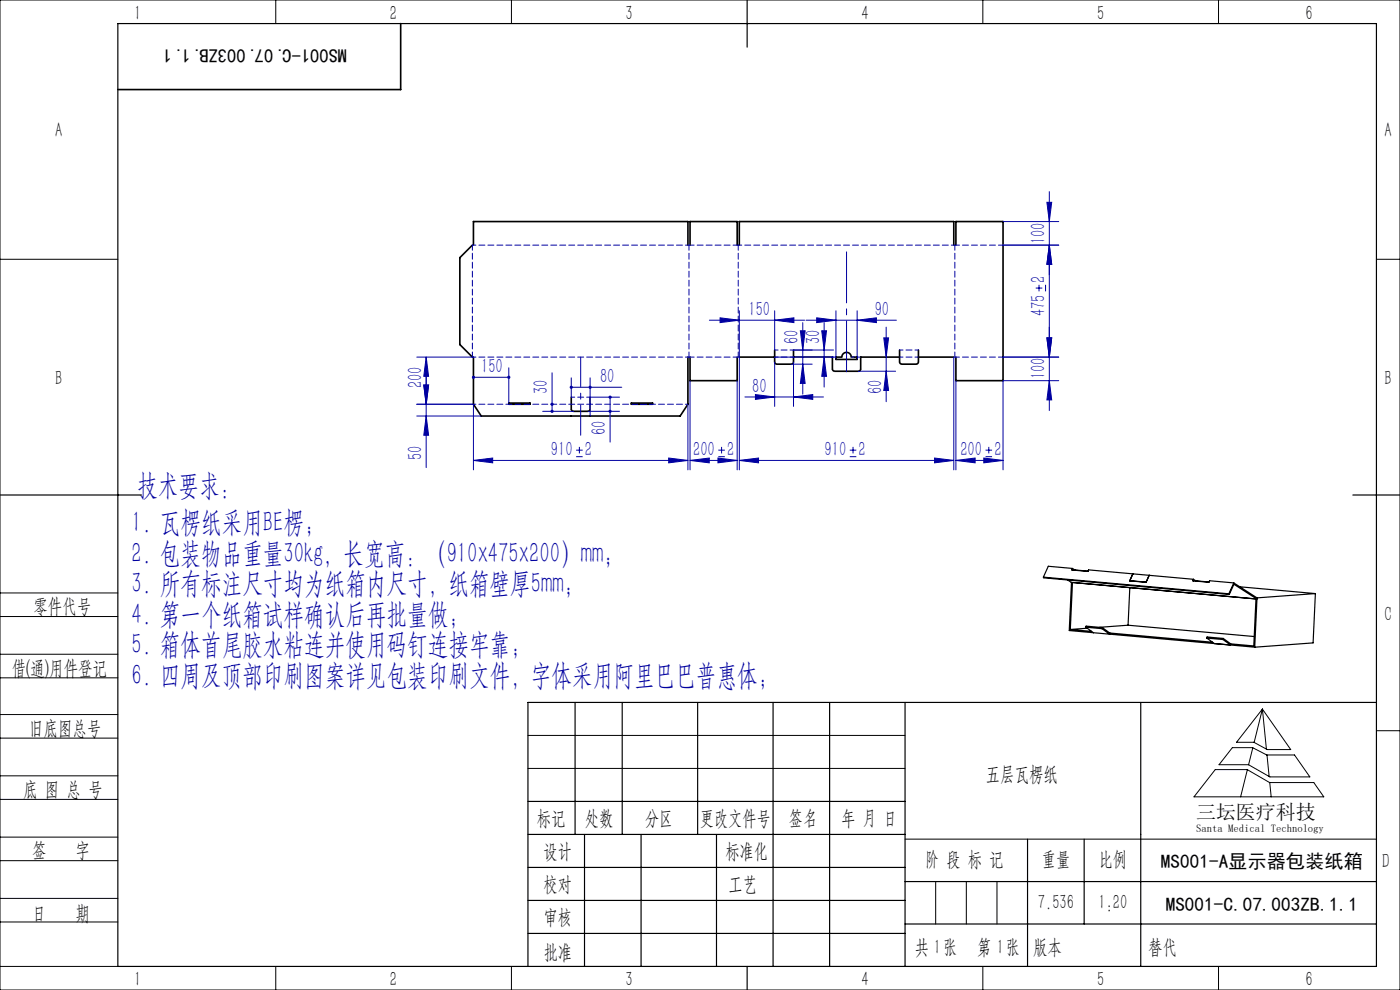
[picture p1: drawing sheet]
<svg xmlns="http://www.w3.org/2000/svg" width="297mm" height="210mm" viewBox="0 0 297 210" stroke-linecap="round" stroke-linejoin="round" font-family="sans-serif">
<g fill="none" stroke="#0000a0" stroke-width=".21">
<path d="M212.8 52h11.8M212.8 47h11.8M222.1 42.9h1l-.5 4.1zM222.6 40.6v46.5M222.6 52l.5 4.1h-1zM88.4 75.7h12M90.4 75.7l.5 4.1h-1zM90.4 75.7v23.5M107.9 78v7.5M117.1 79.1v8.1M150.5 67.9h20.2M152.8 67.4l4 .5-4 .5z"/>
<path d="M156.8 65.9v33.8M164.3 75.7h12.5M164.3 67.9l4.1-.5v1zM164.3 65.9v8.3M164.3 76.7v9.5M167.8 77.2h4.5M168.3 74.2h8.5M168.3 76.7v9.5M169.8 70.2h1l-.5 4zM170.3 77.2l.5 4.1h-1zM170.3 68.4v15.2M171 67.9h19.2"/>
<path d="M173.3 67.4l4 .5-4 .5zM174.3 70.2h1l-.5 4zM174.8 68.4v13.7M174.8 75.7l.5 4.1h-1zM177.3 65.9v10.3M181.8 67.9l4.1-.5v1zM181.8 65.9v10.3M182.1 78.7h7.9M187.5 71.7h1l-.5 4zM188 69.4v15.8M188 78.7l.5 4.1h-1zM202.3 75.7v24"/>
<path d="M212.8 75.7h11.8M219.7 61.1h1.4M220.4 60.4v1.4M221.8 60.4v1.4M222.1 71.7h1l-.5 4zM88.4 85.7h12v14M88.4 88.2h13.7M89.9 81.7h1l-.5 4zM90.4 88.2l.5 4.1h-1zM100.4 80h7.5M100.4 97.7l4.1-.5v1zM100.4 97.7h45.5"/>
<path d="M115.1 87.2h6.6M121.2 80.1v4.1M121.2 82.1h10.7M122.2 96.9h1.4M122.2 95.5h1.4M122.9 94.8v1.4M124.7 87.2h6.7M125.2 80.1v8.1M125.2 84.2h6.2M129.4 84.2v9.6M141.9 97.2l4 .5-4 .5zM145.9 85.7v14"/>
<path d="M146.4 97.7l4.1-.5v1zM146.4 97.7h10M146.4 80.7v19M152.3 97.2l4.1 .5-4.1 .5zM152.4 96.9h1.4M152.4 95.5h1.4M153.1 94.8v1.4M156.4 80.7v19M156.8 97.7l4.1-.5v1zM156.8 97.7h45.5M158 84.2h16.7M160.3 83.7l4 .5-4 .5z"/>
<path d="M168.3 84.2l4.1-.5v1zM180.3 96.9h1.4M180.3 95.5h1.4M181 94.8v1.4M198.3 97.2l4 .5-4 .5zM202.8 97.7l4.1-.5v1zM202.8 97.7h10M202.8 80.7v19M208.7 97.2l4.1 .5-4.1 .5zM209.1 96.9h1.4M209.1 95.5h1.4M209.8 94.8v1.4"/>
<path d="M222.6 80.7l.5 4.1h-1zM224.6 80.7h-11.8v19"/>
</g>
<g fill="none" stroke="#000" stroke-width=".35">
<path d="M85 5v14h-60M100.2 52l-2.6 2.7v18.4l2.6 2.6M100.4 52v-5h45.5v5M146.4 52v-5h10v5M156.8 52v-5h45.5v5M202.8 52v-5h10v33.7h-10v-5M100.4 75.7v10l1.7 2.5h42.2l1.6-2.5v-10M146.4 75.7v5h10v-5M156.8 75.7h7.5M164.3 74.2v2.6l.2 .3 .3 .1h3l.4-.1 .1-.4v-2.5M168.3 75.7h8.3v2.6l.1 .3 .4 .1h5.3l.2-.5v-2.5h8.2M177.3 75.7h1.3a1 1 0 0 1 1-1 1 1 0 0 1 1 1h1.2v.5h-4.5z"/>
<path d="M190.8 74.2v2.6l.3 .4h.2h3l.4-.1 .1-.4v-2.5M194.8 75.7h7.5M107.9 85.5h4.5v.2h-4.5zM121.2 84.2v2.5l.1 .4 .4 .1h3l.3-.1 .2-.3v-2.6M133.9 85.5h4.5v.2h-4.5z"/>
</g>
<g fill="none" stroke="#000" stroke-width=".21">
<path d="M0 0h297v210h-297zM58.5 0v5M108.5 0v5M208.5 0v5M258.5 0v5M0 55h25M292 55h5M0 138.8h25M0 125.8h25M0 130.8h25M0 143.8h25M0 156.6h25"/>
<path d="M0 151.6h25M112 156h80M261.4 158.6h4.3l3 1.5h5.9l3.3 4.7h-8.5l-4.5-2.6h-6.3zM265.8 158.6l-.9 3.6M267.8 150.4l6 8.6h-5l-2.8-1.5h-3.7zM267.8 150.4l-1.7 7.1M267.8 150.4l.9 8.5M292 155h5M0 169.6h25M0 164.6h25M0 177.6h25M112 163h80"/>
<path d="M192 178h100M257.8 163.2h6.8l4.7 2.8h9.4l2.1 3h-27.5zM264.6 163.3l-1.4 5.7M268.8 160.1l.4 4.6M269.4 166l.3 3M0 182.6h25M0 190.6h25M0 195.6h25M198.5 187v9M205 187v9M211.5 187v9M0 205h25"/>
<path d="M58.5 205v5M108.5 205v5M208.5 205v5M258.5 205v5"/>
</g>
<g fill="none" stroke="#000" stroke-width=".25">
<path d="M25 5h267v200h-267zM158.5 0v10M0 105h30M287 105h10M122 149v28M132 149v28M148 149v28M164 149v56M176 149v56M192 149v56M242 149v56M292 149h-180v56"/>
<path d="M112 170h80M112 177h80M124 177v28M136 177v28M152 177v28M218 178v27M230 178v18M112 184h80M112 191h80M112 198h80M192 187h100M192 196h100"/>
<path d="M158.5 205v5"/>
</g>
<path d="M100.2 52h46M156.6 52h46M100.2 75.7h46M164.3 74.2h4M164.3 75.7h4M190.8 75.7h4M194.8 74.2h-4M125.2 84.2h-4" fill="none" stroke="#0000a0" stroke-width=".21" stroke-dasharray="1.3 .6" stroke-dashoffset=".5"/>
<path d="M100.4 85.7h45.5" fill="none" stroke="#0000a0" stroke-width=".21" stroke-dasharray="1.3 .6" stroke-dashoffset=".7"/>
<path d="M146.2 52v23.7M146.2 52h10.4M156.6 52v23.7M202.6 52v23.7M100.2 75.7v-23.7M146.2 75.7h10.4" fill="none" stroke="#0000a0" stroke-width=".21" stroke-dasharray="1.3 .6" stroke-dashoffset=".2"/>
<path d="M202.6 52h10.2M202.6 75.7h10.2" fill="none" stroke="#0000a0" stroke-width=".21" stroke-dasharray="1.3 .6" stroke-dashoffset=".3"/>
<path d="M176.6 75.7h.7" fill="none" stroke="#0000a0" stroke-width=".21" stroke-dasharray="1.3 .6" stroke-dashoffset=".4"/>
<path d="M180.6 75.7h2" fill="none" stroke="#0000a0" stroke-width=".21" stroke-dasharray="1.3 .6" stroke-dashoffset=".6"/>
<path d="M179.6 53.4v25.5" fill="none" stroke="#0000a0" stroke-width=".21" stroke-dasharray="30.5 1.3 1.3 1.3" stroke-dashoffset="19.7"/>
<path d="M123.2 75.7v16.6" fill="none" stroke="#0000a0" stroke-width=".21" stroke-dasharray="30.5 1.3 1.3 1.3" stroke-dashoffset="24.1"/>
<g fill="#0000a0">
<path d="M107.7 79.8a.34 .34 0 0 0 .1 .5 .34 .34 0 0 0 .5-.3h-.4h.4l-.2-.3zM100.2 79.8l-.1 .2h.3h-.3a.34 .34 0 0 0 .4 .4 .34 .34 0 0 0 .2-.5 .34 .34 0 0 0-.5-.1z"/>
<path d="M100.4 97.7l4.1-.5v1zM141.9 97.2l4 .5-4 .5zM146.4 97.7l4.1-.5v1zM152.3 97.2l4.1 .5-4.1 .5zM156.8 97.7l4.1-.5v1zM198.3 97.2l4 .5-4 .5z"/>
<path d="M202.8 97.7l4.1-.5v1zM208.7 97.2l4.1 .5-4.1 .5z"/>
<path d="M125 81.9a.34 .34 0 0 0 0 .6 .34 .34 0 0 0 .5-.4h-.3h.3l-.1-.2zM120.9 81.9l-.1 .2h.4h-.4a.34 .34 0 0 0 .5 .4 .34 .34 0 0 0 .2-.5 .34 .34 0 0 0-.6-.1z"/>
<path d="M90.4 75.7l.5 4.1h-1zM89.9 81.7h1l-.5 4z"/>
<path d="M169.8 70.2h1l-.5 4zM170.3 77.2l.5 4.1h-1z"/>
<path d="M188 78.7l.5 4.1h-1zM187.5 71.7h1l-.5 4zM222.6 52l.5 4.1h-1zM222.1 42.9h1l-.5 4.1zM116.9 87l-.1 .4 .3 .2v-.4v.4a.34 .34 0 0 0 .3-.5 .34 .34 0 0 0-.5-.1zM116.9 85.5a.34 .34 0 0 0 0 .5 .34 .34 0 0 0 .5-.2 .34 .34 0 0 0-.3-.4v.3v-.3z"/>
<path d="M222.6 52l.5 4.1h-1zM222.1 71.7h1l-.5 4z"/>
<path d="M174.3 70.2h1l-.5 4zM174.8 75.7l.5 4.1h-1zM129.2 84a.34 .34 0 0 0 .1 .5 .34 .34 0 0 0 .5-.2 .34 .34 0 0 0-.4-.4v.3v-.3zM129.2 87l-.1 .4 .3 .2v-.4v.4a.34 .34 0 0 0 .3-.5 .34 .34 0 0 0-.5-.1zM89.9 81.7h1l-.5 4zM90.4 88.2l.5 4.1h-1z"/>
<path d="M222.1 71.7h1l-.5 4zM222.6 80.7l.5 4.1h-1z"/>
<path d="M160.3 83.7l4 .5-4 .5zM168.3 84.2l4.1-.5v1zM152.8 67.4l4 .5-4 .5zM164.3 67.9l4.1-.5v1z"/>
<path d="M173.3 67.4l4 .5-4 .5zM181.8 67.9l4.1-.5v1z"/>
</g>
<g fill="none" stroke="#000" stroke-width=".25">
<path d="M221.3 122.4l39.4 3.6M221.3 122.4l.1 .2 39.4 3.5M226.5 123l.8 .5 39.3 3.6M227.1 133.5l4.5 .4M227.3 123.5l-.5 10.3 8.6 .7M227.5 120.6l-5.1-.5-1.1 2.3M227.5 120.6l-.1 .3 3.4 .3 .1-.3 22.3 2M227.5 120.6l.5 .3M227.5 123.6l-.4 9.9M227.5 120.9h.1M228 120.9v.1M228 120.9l2.8 .2"/>
<path d="M230.4 133l3.4 .4M230.4 133v-.2l3.4 .3M230.4 133l1.6 1.2M230.6 133.3l-3.5 .2M233.8 133.4l1.6 1.1M233.8 133.1l1.6 1.2M233.8 133.1v.3M235.4 134.5l30.8 2.8M235.4 134.3v.2M235.4 134.3l21.8 1.9M239.3 132.6l-6.1 .5M239.3 132.6l26.8 2.4"/>
<path d="M239.7 124.7l-.4 7.9M239.7 123.2l3.4 .3M239.7 123.2h.1M240.3 121.7l-.7 1.5 3.5 .3M240.4 121.7l-.7 1.5M243.1 123.5l.7-1.5-.7 1.5M243.1 123.5h.1M253.2 122.9l-.2 .3 3.5 .3 .1-.3 5.1 .4M253.2 122.9l.5 .3M253.2 123.2h.1M253.7 123.2l2.8 .3M253.7 123.2v.1"/>
<path d="M256 135.4l.1-.3 3.4 .3M256 135.4l3.4 .3M256 135.4l1.6 1.1M259.4 135.7l1.6 1.1M259.5 135.4l-.1 .3M259.5 135.4l1.6 1.2M260.7 126l.1 .1M260.8 126.1l1-2.2 4.8 3.2M261.7 123.6l5 3.2M261.7 123.6l-1 2.4M263 124.5l16 1.4M266.4 127.1l-.4 9.9-4.9-.4"/>
<path d="M266.7 126.8l-.5 10.5M266.7 126.8l-.1 .3M279 125.9l-.4 10.5-12.4 .9M279 125.9l-12.3 .9"/>
</g>
<g font-size="6.3" fill="#0000a0">
<text x="29.1" y="105.1">技术要求：</text>
<text x="27.9" y="112.8">1. 瓦楞纸采用BE楞；</text>
<text x="27.9" y="119.3">2. 包装物品重量30kg，长宽高：（910x475x200）mm；</text>
<text x="27.9" y="125.8">3. 所有标注尺寸均为纸箱内尺寸，纸箱壁厚5mm；</text>
<text x="27.9" y="132.3">4. 第一个纸箱试样确认后再批量做；</text>
<text x="27.9" y="138.8">5. 箱体首尾胶水粘连并使用码钉连接牢靠；</text>
<text x="27.9" y="145.3">6. 四周及顶部印刷图案详见包装印刷文件，字体采用阿里巴巴普惠体；</text>
</g>
<g font-size="4.4">
<text x="28.5" y="4.1">1</text>
<text x="82.7" y="4.1">2</text>
<text x="132.7" y="4.1">3</text>
<text x="182.7" y="4.1">4</text>
<text x="232.7" y="4.1">5</text>
<text x="277" y="4.1">6</text>
<text x="11.7" y="29.1">A</text>
<text x="293.7" y="29.1">A</text>
<text x="11.7" y="81.6">B</text>
<text x="293.7" y="81.6">B</text>
<text x="7.1" y="130.1">零件代号</text>
<text x="293.7" y="131.6">C</text>
<text x="2.5" y="143.2">借(通)用件登记</text>
<text x="6.2" y="155.8">旧底图总号</text>
<text x="209.2" y="165.6">五层瓦楞纸</text>
<text x="4.9" y="168.9">底 图 总 号</text>
<text x="113.9" y="174.9">标记</text>
<text x="124.1" y="174.9">处数</text>
<text x="136.9" y="174.9">分区</text>
<text x="148.5" y="174.9">更改文件号</text>
<text x="167.4" y="174.9">签名</text>
<text x="178.5" y="174.9">年 月 日</text>
<text x="6.8" y="181.9">签</text>
<text x="16" y="181.9">字</text>
<text x="115.3" y="181.9">设计</text>
<text x="153.9" y="181.9">标准化</text>
<text x="196.3" y="183.7">阶 段 标 记</text>
<text x="221" y="183.7">重量</text>
<text x="233.1" y="183.7">比例</text>
<text x="293.2" y="184.1">D</text>
<text x="115.3" y="189">校对</text>
<text x="154.6" y="189">工艺</text>
<text x="6.8" y="195.2">日</text>
<text x="16" y="195.2">期</text>
<text x="115.4" y="196">审核</text>
<text x="220.2" y="192.7">7.536</text>
<text x="233" y="192.7">1:20</text>
<text x="115.3" y="203.4">批准</text>
<text x="194" y="202.4">共 张</text>
<text x="198.1" y="202.4">1</text>
<text x="207.3" y="202.4">第 张</text>
<text x="211.5" y="202.4">1</text>
<text x="219.1" y="202.4">版本</text>
<text x="28.5" y="209.1">1</text>
<text x="82.7" y="209.1">2</text>
<text x="132.7" y="209.1">3</text>
<text x="182.7" y="209.1">4</text>
<text x="232.7" y="209.1">5</text>
<text x="277" y="209.1">6</text>
</g>
<g font-size="4.4" fill="#0000a0">
<text x="221.7" y="51.8" transform="rotate(-90 221.7 51.8)">100</text>
<text x="221.7" y="59.9" transform="rotate(-90 221.7 59.9)">2</text>
<text x="158.8" y="67.1">150</text>
<text x="185.6" y="67.1">90</text>
<text x="221.7" y="67.1" transform="rotate(-90 221.7 67.1)">475</text>
<text x="169.4" y="73" transform="rotate(-90 169.4 73)">60</text>
<text x="174" y="73" transform="rotate(-90 174 73)">30</text>
<text x="89.5" y="82.3" transform="rotate(-90 89.5 82.3)">200</text>
<text x="102.1" y="79.2">150</text>
<text x="116.2" y="83.7" transform="rotate(-90 116.2 83.7)">30</text>
<text x="127.3" y="81.3">80</text>
<text x="159.6" y="83.3">80</text>
<text x="187.1" y="83.7" transform="rotate(-90 187.1 83.7)">60</text>
<text x="221.7" y="80.4" transform="rotate(-90 221.7 80.4)">100</text>
<text x="128.6" y="92.2" transform="rotate(-90 128.6 92.2)">60</text>
<text x="89.5" y="97.7" transform="rotate(-90 89.5 97.7)">50</text>
<text x="116.9" y="96.8">910</text>
<text x="124.1" y="96.8">2</text>
<text x="147.1" y="96.8">200</text>
<text x="154.3" y="96.8">2</text>
<text x="174.9" y="96.8">910</text>
<text x="182.1" y="96.8">2</text>
<text x="203.7" y="96.8">200</text>
<text x="210.9" y="96.8">2</text>
</g>
<text font-size="4.4" fill="#010000" x="243.6" y="202.4">替代</text>
<text font-size="4.2" x="253.7" y="173.7">三坛医疗科技</text>
<g font-size="4.1">
<text x="73.6" y="10.4" transform="rotate(-180 73.6 10.4)">MS001-C.07.003ZB.1.1</text>
<text x="246.3" y="184">MS001-A显示器包装纸箱</text>
<text x="247.3" y="193.1">MS001-C.07.003ZB.1.1</text>
</g>
<text font-size="2.3" x="253.7" y="176.6">Santa Medical Technology</text>
</svg>
